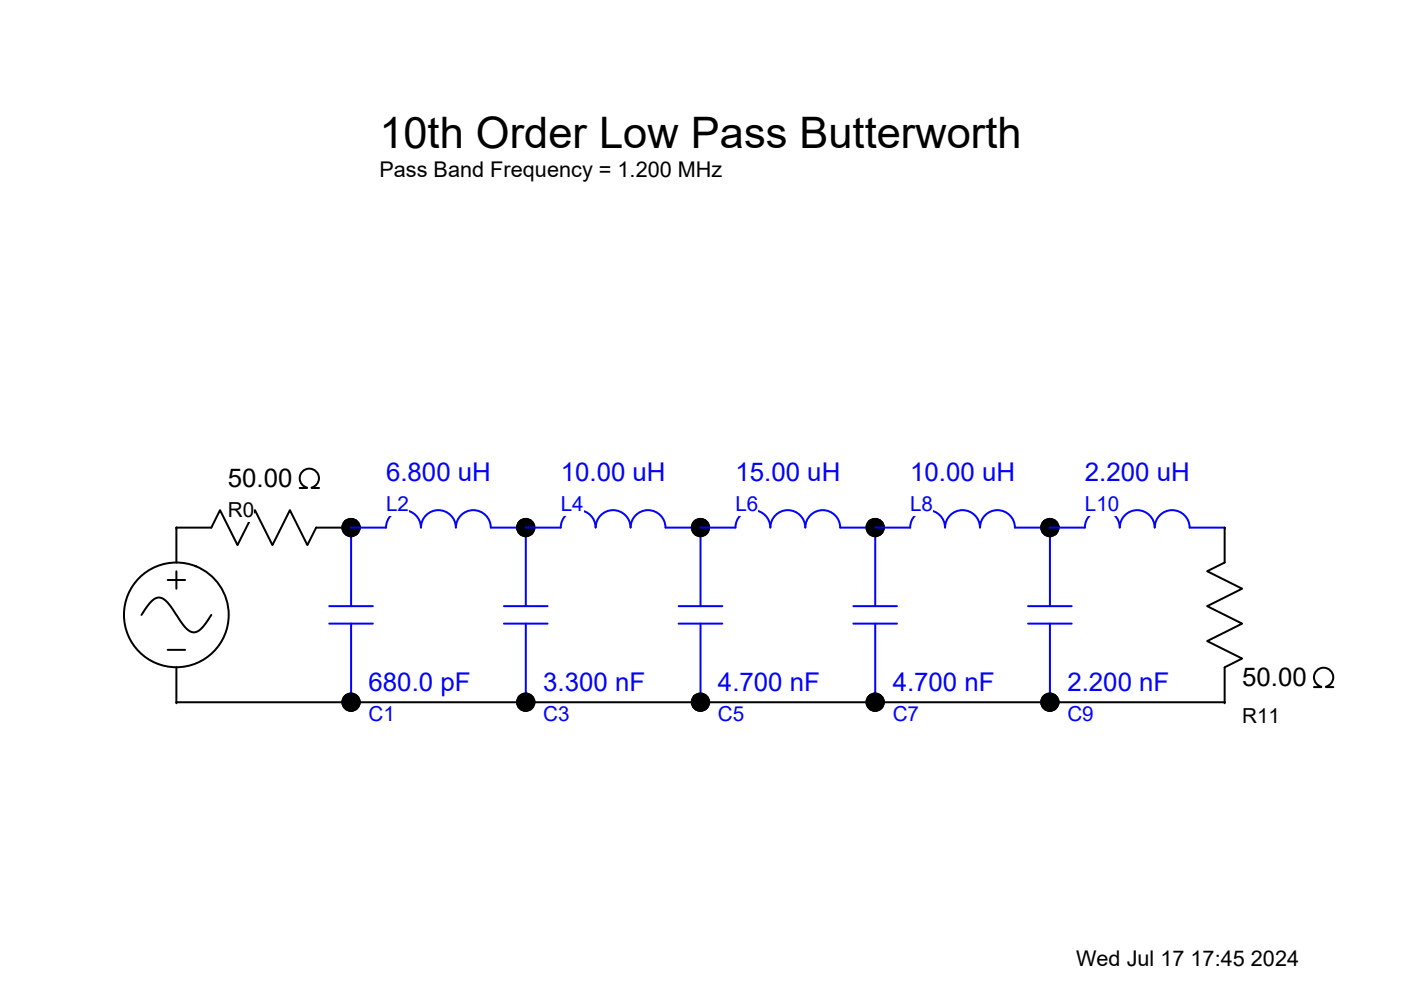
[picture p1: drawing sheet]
<svg xmlns="http://www.w3.org/2000/svg" width="297mm" height="210mm" viewBox="0 0 297 210" stroke-linecap="round" stroke-linejoin="round" font-family="sans-serif">
<g fill="none" stroke="#000" stroke-width=".42">
<path d="M74.4 111.9h-7.4l-1.8 3.7-3.7-7.4-3.7 7.4-3.7-7.4-3.7 7.4-3.8-7.4-1.8 3.7h-7.4v7.4M30 130.4l.3-.4a6 6 0 0 1 3.2-3.3 3.9 3.9 0 0 1 3 2.4l1.2 1.8a6 6 0 0 0 3.3 3.2 3.9 3.9 0 0 0 2.9-2.3l.9-1.4M35.6 123h3.6M35.6 137.8h3.6M37.4 121.2v3.7M37.4 141.5v7.4"/>
<circle cx="37.4" cy="130.4" r="11.1"/>
</g>
<g fill="#000">
<circle cx="37.4" cy="111.9" r=".21"/>
<circle cx="37.4" cy="148.9" r=".21"/>
</g>
<path d="M48.3 98.4h15.2v6.1h-15.2z" fill="#fff"/>
<path d="M63.5 103.5h1.6M65.1 103.4a2.04 2.04 0 0 1-1.2-3.1 2.04 2.04 0 0 1 3.4 0 2.04 2.04 0 0 1-1.2 3.1M66.1 103.5h1.5" fill="none" stroke="#000" stroke-width=".42"/>
<path d="M48.3 105.8h5.6v4.8h-5.6z" fill="#fff"/>
<path d="M37.4 148.9h37" fill="none" stroke="#000" stroke-width=".42"/>
<path d="M74.4 111.9v16.7M69.8 128.6h9.3M69.8 132.3h9.3M74.4 132.3v16.6" fill="none" stroke="#00f" stroke-width=".42"/>
<g fill="#00f">
<circle cx="74.4" cy="111.9" r=".21"/>
<circle cx="74.4" cy="148.9" r=".21"/>
</g>
<g fill="#fff">
<path d="M78.1 148.9h5.6v4.9h-5.6z"/>
<path d="M78.1 141.5h21.7v6.2h-21.7z"/>
</g>
<g fill="#000" stroke="#000" stroke-width=".42">
<path d="M73.1 110.6a1.83 1.83 0 0 1 3.1 .7 1.83 1.83 0 0 1-2 2.4 1.83 1.83 0 0 1-1.3-2.8l.2-.3 1.3 1.3z" fill-rule="evenodd"/>
<path d="M73.1 110.6a1.83 1.83 0 0 1 2.6 0 1.83 1.83 0 0 1 0 2.6l-1.3-1.3 1.3 1.3a1.83 1.83 0 0 1-2.6 0 1.83 1.83 0 0 1 0-2.6z" fill-rule="evenodd"/>
<path d="M73.1 147.6a1.83 1.83 0 0 1 3.1 .7 1.83 1.83 0 0 1-2 2.4 1.83 1.83 0 0 1-1.3-2.8l.2-.3 1.3 1.3z" fill-rule="evenodd"/>
<path d="M73.1 147.6a1.83 1.83 0 0 1 2.6 0 1.83 1.83 0 0 1 0 2.6l-1.3-1.3 1.3 1.3a1.83 1.83 0 0 1-2.6 0 1.83 1.83 0 0 1 0-2.6z" fill-rule="evenodd"/>
</g>
<path d="M96.6 111.9a3.7 3.7 0 0 0-3.7-3.7 3.7 3.7 0 0 0-3.7 3.7 3.7 3.7 0 0 0-3.7-3.7 3.7 3.7 0 0 0-3.7 3.7h-7.4M96.7 111.9a3.7 3.7 0 0 1 3.7-3.7 3.7 3.7 0 0 1 3.7 3.7h7.4" fill="none" stroke="#00f" stroke-width=".42"/>
<g fill="#fff">
<path d="M81.8 104.5h4.9v4.8h-4.9z"/>
<path d="M81.8 97.1h22.3v6.1h-22.3z"/>
</g>
<path d="M74.4 148.9h37.1" fill="none" stroke="#000" stroke-width=".42"/>
<path d="M111.5 111.9v16.7M106.8 128.6h9.3M106.8 132.3h9.3M111.5 132.3v16.6" fill="none" stroke="#00f" stroke-width=".42"/>
<g fill="#00f">
<circle cx="111.5" cy="111.9" r=".21"/>
<circle cx="111.5" cy="148.9" r=".21"/>
</g>
<g fill="#fff">
<path d="M115.2 148.9h5.6v4.9h-5.6z"/>
<path d="M115.2 141.5h21.6v6.2h-21.6z"/>
</g>
<g fill="#000" stroke="#000" stroke-width=".42">
<path d="M110.2 110.6a1.83 1.83 0 0 1 3 .7 1.83 1.83 0 0 1-2 2.4 1.83 1.83 0 0 1-1.3-2.8l.3-.3 1.3 1.3z" fill-rule="evenodd"/>
<path d="M110.2 110.6a1.83 1.83 0 0 1 2.6 0 1.83 1.83 0 0 1 0 2.6l-1.3-1.3 1.3 1.3a1.83 1.83 0 0 1-2.6 0 1.83 1.83 0 0 1 0-2.6z" fill-rule="evenodd"/>
<path d="M110.2 147.6a1.83 1.83 0 0 1 3 .7 1.83 1.83 0 0 1-2 2.4 1.83 1.83 0 0 1-1.3-2.8l.3-.3 1.3 1.3z" fill-rule="evenodd"/>
<path d="M110.2 147.6a1.83 1.83 0 0 1 2.6 0 1.83 1.83 0 0 1 0 2.6l-1.3-1.3 1.3 1.3a1.83 1.83 0 0 1-2.6 0 1.83 1.83 0 0 1 0-2.6z" fill-rule="evenodd"/>
</g>
<path d="M126.3 111.9a3.7 3.7 0 0 0-3.7-3.7 3.7 3.7 0 0 0-3.7 3.7h-7.4M126.3 111.9a3.7 3.7 0 0 1 3.7-3.7 3.7 3.7 0 0 1 3.7 3.7M133.7 111.9a3.7 3.7 0 0 1 3.7-3.7 3.7 3.7 0 0 1 3.7 3.7h7.4" fill="none" stroke="#00f" stroke-width=".42"/>
<g fill="#fff">
<path d="M118.9 104.5h4.9v4.8h-4.9z"/>
<path d="M118.9 97.1h22.2v6.1h-22.2z"/>
</g>
<path d="M111.5 148.9h37" fill="none" stroke="#000" stroke-width=".42"/>
<path d="M148.5 111.9v16.7M143.9 128.6h9.2M143.9 132.3h9.2M148.5 132.3v16.6" fill="none" stroke="#00f" stroke-width=".42"/>
<g fill="#00f">
<circle cx="148.5" cy="111.9" r=".21"/>
<circle cx="148.5" cy="148.9" r=".21"/>
</g>
<g fill="#fff">
<path d="M152.2 148.9h5.6v4.9h-5.6z"/>
<path d="M152.2 141.5h21.7v6.2h-21.7z"/>
</g>
<g fill="#000" stroke="#000" stroke-width=".42">
<path d="M147.2 110.6a1.83 1.83 0 0 1 3 .7 1.83 1.83 0 0 1-1.9 2.4 1.83 1.83 0 0 1-1.3-2.8l.2-.3 1.3 1.3z" fill-rule="evenodd"/>
<path d="M147.2 110.6a1.83 1.83 0 0 1 2.6 0 1.83 1.83 0 0 1 0 2.6l-1.3-1.3 1.3 1.3a1.83 1.83 0 0 1-2.6 0 1.83 1.83 0 0 1 0-2.6z" fill-rule="evenodd"/>
<path d="M147.2 147.6a1.83 1.83 0 0 1 3 .7 1.83 1.83 0 0 1-1.9 2.4 1.83 1.83 0 0 1-1.3-2.8l.2-.3 1.3 1.3z" fill-rule="evenodd"/>
<path d="M147.2 147.6a1.83 1.83 0 0 1 2.6 0 1.83 1.83 0 0 1 0 2.6l-1.3-1.3 1.3 1.3a1.83 1.83 0 0 1-2.6 0 1.83 1.83 0 0 1 0-2.6z" fill-rule="evenodd"/>
</g>
<path d="M163.3 111.9a3.7 3.7 0 0 0-3.7-3.7 3.7 3.7 0 0 0-3.7 3.7h-7.4M163.3 111.9a3.7 3.7 0 0 1 3.7-3.7 3.7 3.7 0 0 1 3.7 3.7 3.7 3.7 0 0 1 3.7-3.7 3.7 3.7 0 0 1 3.7 3.7h7.5" fill="none" stroke="#00f" stroke-width=".42"/>
<g fill="#fff">
<path d="M155.9 104.5h4.9v4.8h-4.9z"/>
<path d="M155.9 97.1h22.3v6.1h-22.3z"/>
</g>
<path d="M148.5 148.9h37.1" fill="none" stroke="#000" stroke-width=".42"/>
<path d="M185.6 111.9v16.7M180.9 128.6h9.3M180.9 132.3h9.3M185.6 132.3v16.6" fill="none" stroke="#00f" stroke-width=".42"/>
<g fill="#00f">
<circle cx="185.6" cy="111.9" r=".21"/>
<circle cx="185.6" cy="148.9" r=".21"/>
</g>
<g fill="#fff">
<path d="M189.3 148.9h5.6v4.9h-5.6z"/>
<path d="M189.3 141.5h21.6v6.2h-21.6z"/>
</g>
<g fill="#000" stroke="#000" stroke-width=".42">
<path d="M184.3 110.6a1.83 1.83 0 0 1 3 .7 1.83 1.83 0 0 1-2 2.4 1.83 1.83 0 0 1-1.3-2.8l.3-.3 1.2 1.3z" fill-rule="evenodd"/>
<path d="M184.3 110.6a1.83 1.83 0 0 1 2.5 0 1.83 1.83 0 0 1 0 2.6l-1.3-1.3 1.3 1.3a1.83 1.83 0 0 1-2.6 0 1.83 1.83 0 0 1 .1-2.6z" fill-rule="evenodd"/>
<path d="M184.3 147.6a1.83 1.83 0 0 1 3 .7 1.83 1.83 0 0 1-2 2.4 1.83 1.83 0 0 1-1.3-2.8l.3-.3 1.2 1.3z" fill-rule="evenodd"/>
<path d="M184.3 147.6a1.83 1.83 0 0 1 2.5 0 1.83 1.83 0 0 1 0 2.6l-1.3-1.3 1.3 1.3a1.83 1.83 0 0 1-2.6 0 1.83 1.83 0 0 1 .1-2.6z" fill-rule="evenodd"/>
</g>
<path d="M185.6 111.9h7.4a3.7 3.7 0 0 1 3.7-3.7 3.7 3.7 0 0 1 3.7 3.7 3.7 3.7 0 0 1 3.7-3.7 3.7 3.7 0 0 1 3.7 3.7 3.7 3.7 0 0 1 3.7-3.7 3.7 3.7 0 0 1 3.7 3.7h7.4" fill="none" stroke="#00f" stroke-width=".42"/>
<g fill="#fff">
<path d="M193 104.5h4.8v4.8h-4.8z"/>
<path d="M193 97.1h22.2v6.1h-22.2z"/>
</g>
<path d="M185.6 148.9h37" fill="none" stroke="#000" stroke-width=".42"/>
<path d="M222.6 111.9v16.7M218 128.6h9.2M218 132.3h9.2M222.6 132.3v16.6" fill="none" stroke="#00f" stroke-width=".42"/>
<g fill="#00f">
<circle cx="222.6" cy="111.9" r=".21"/>
<circle cx="222.6" cy="148.9" r=".21"/>
</g>
<g fill="#fff">
<path d="M226.3 148.9h5.6v4.9h-5.6z"/>
<path d="M226.3 141.5h21.6v6.2h-21.6z"/>
</g>
<g fill="#000" stroke="#000" stroke-width=".42">
<path d="M221.3 110.6a1.83 1.83 0 0 1 3 .7 1.83 1.83 0 0 1-1.9 2.4 1.83 1.83 0 0 1-1.3-2.8l.2-.3 1.3 1.3z" fill-rule="evenodd"/>
<path d="M221.3 110.6a1.83 1.83 0 0 1 2.6 0 1.83 1.83 0 0 1 0 2.6l-1.3-1.3 1.3 1.3a1.83 1.83 0 0 1-2.6 0 1.83 1.83 0 0 1 0-2.6z" fill-rule="evenodd"/>
<path d="M221.3 147.6a1.83 1.83 0 0 1 3 .7 1.83 1.83 0 0 1-1.9 2.4 1.83 1.83 0 0 1-1.3-2.8l.2-.3 1.3 1.3z" fill-rule="evenodd"/>
<path d="M221.3 147.6a1.83 1.83 0 0 1 2.6 0 1.83 1.83 0 0 1 0 2.6l-1.3-1.3 1.3 1.3a1.83 1.83 0 0 1-2.6 0 1.83 1.83 0 0 1 0-2.6z" fill-rule="evenodd"/>
</g>
<path d="M252.2 111.9a3.7 3.7 0 0 0-3.7-3.7 3.7 3.7 0 0 0-3.7 3.7 3.7 3.7 0 0 0-3.7-3.7 3.7 3.7 0 0 0-3.7 3.7 3.7 3.7 0 0 0-3.7-3.7 3.7 3.7 0 0 0-3.7 3.7h-7.4M252.2 111.9h7.4" fill="none" stroke="#00f" stroke-width=".42"/>
<g fill="#fff">
<path d="M230 104.5h7.3v4.8h-7.3z"/>
<path d="M230 97.1h22.3v6.1h-22.3z"/>
</g>
<path d="M259.6 111.9v7.4l-3.7 1.9 7.5 3.7-7.5 3.7 7.5 3.7-7.5 3.7 7.5 3.7-3.8 1.8v7.4h-37" fill="none" stroke="#000" stroke-width=".42"/>
<path d="M263.4 140.6h15.2v6.1h-15.2z" fill="#fff"/>
<path d="M278.6 145.7h1.5M280.1 145.6a2.04 2.04 0 0 1-1.2-3.1 2.04 2.04 0 0 1 3.4 0 2.04 2.04 0 0 1-1.2 3.1M281.2 145.7h1.5" fill="none" stroke="#000" stroke-width=".42"/>
<g fill="#000">
<circle cx="259.6" cy="111.9" r=".21"/>
<circle cx="259.6" cy="148.9" r=".21"/>
</g>
<g fill="#fff">
<path d="M263.4 149.5h8v4.8h-8z"/>
<path d="M80.4 23.2h136.2v10.2h-136.2z"/>
<path d="M80.4 33.4h72.8v5.1h-72.8z"/>
<path d="M228.2 200.7h47.3v5.1h-47.3z"/>
</g>
<text font-size="9.2" x="80.4" y="31.5">10th Order Low Pass Butterworth</text>
<g font-size="5.5">
<text x="48.3" y="103.3">50.00</text>
<text x="263.4" y="145.6">50.00</text>
</g>
<g font-size="5.5" fill="#00f">
<text x="81.8" y="102">6.800 uH</text>
<text x="118.9" y="102">10.00 uH</text>
<text x="155.9" y="102">15.00 uH</text>
<text x="193" y="102">10.00 uH</text>
<text x="230" y="102">2.200 uH</text>
<text x="78.1" y="146.5">680.0 pF</text>
<text x="115.2" y="146.5">3.300 nF</text>
<text x="152.2" y="146.5">4.700 nF</text>
<text x="189.3" y="146.5">4.700 nF</text>
<text x="226.3" y="146.5">2.200 nF</text>
</g>
<g font-size="4.6">
<text x="80.4" y="37.5">Pass Band Frequency = 1.200 MHz</text>
<text x="228.2" y="204.8">Wed Jul 17 17:45 2024</text>
</g>
<g font-size="4.4">
<text x="48.3" y="109.7">R0</text>
<text x="263.4" y="153.4">R11</text>
</g>
<g font-size="4.4" fill="#00f">
<text x="81.8" y="108.4">L2</text>
<text x="118.9" y="108.4">L4</text>
<text x="155.9" y="108.4">L6</text>
<text x="193" y="108.4">L8</text>
<text x="230" y="108.4">L10</text>
<text x="78.1" y="152.9">C1</text>
<text x="115.2" y="152.9">C3</text>
<text x="152.2" y="152.9">C5</text>
<text x="189.3" y="152.9">C7</text>
<text x="226.3" y="152.9">C9</text>
</g>
</svg>
